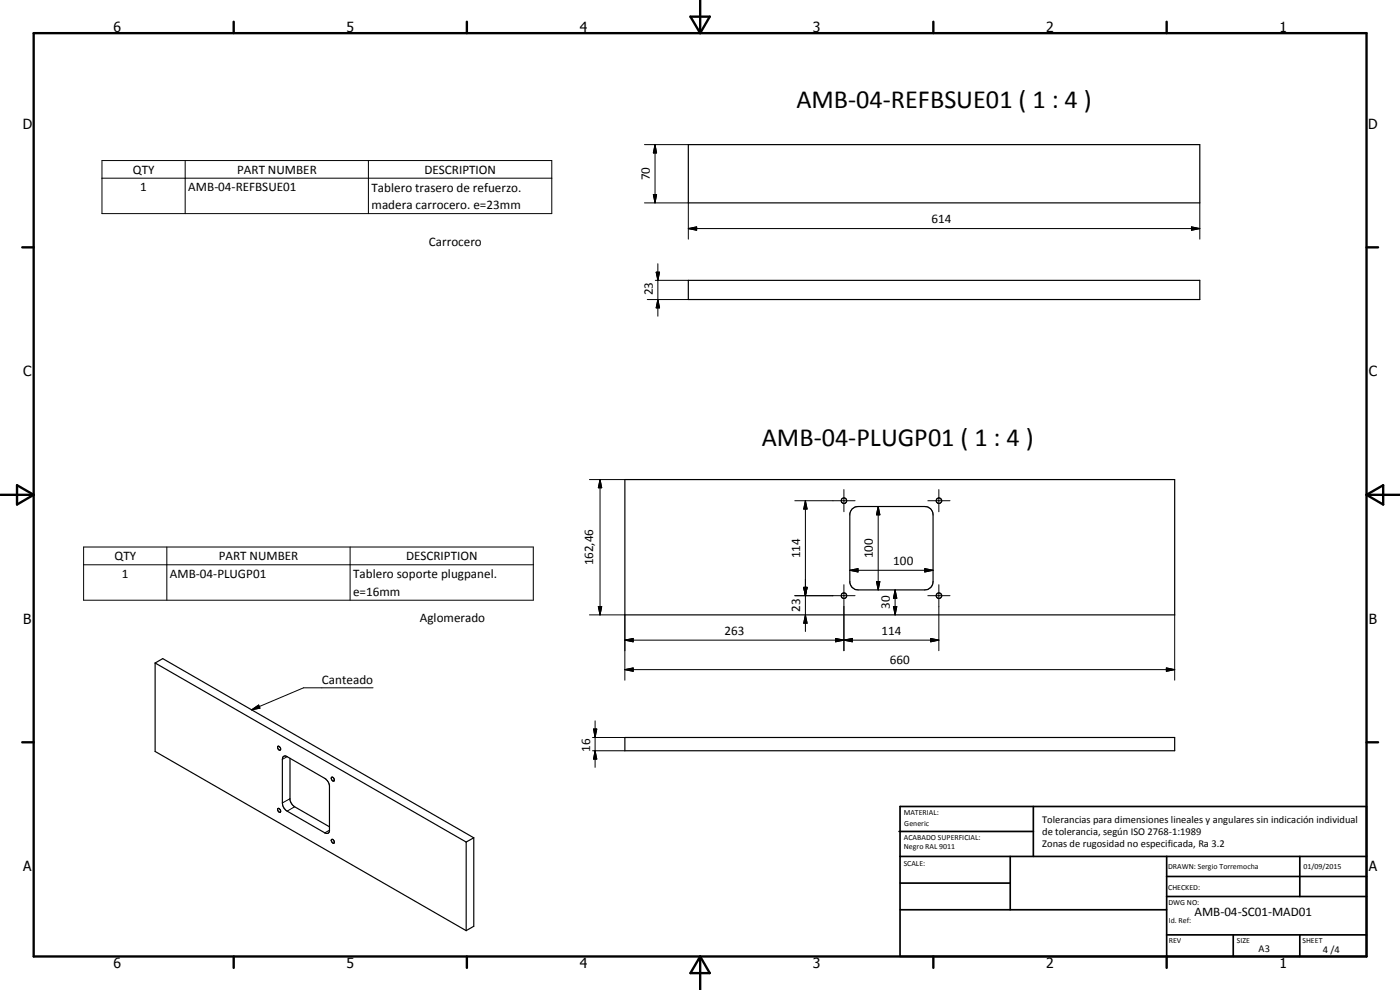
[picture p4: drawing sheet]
<svg xmlns="http://www.w3.org/2000/svg" width="420mm" height="297mm" viewBox="0 0 420 297" stroke-linecap="round" stroke-linejoin="round" font-family="sans-serif">
<g fill="none" stroke="#000" stroke-width=".35">
<path d="M206.6 43.4h153.5v17.5h-153.5zM206.6 84.1h153.5v5.8h-153.5zM187.5 143.9h165v40.6h-165zM255.6 152.8l.9-.6 1-.2h20a2.44 2.44 0 0 1 2.5 2.5v20a2.44 2.44 0 0 1-2.5 2.5h-20a2.48 2.48 0 0 1-2.5-2.2v-20.7zM46.6 198.9v26.6l93.3 53.7M46.6 198.9l2.2-1.3 93.4 53.8M46.6 198.9l93.3 53.7M83.4 223.9a.68 .68 0 0 1 .7 .4 .68 .68 0 0 1-.1 .8l-.5-.4zM84.9 227.1l.6-.3 .7 .2 11.3 6.6 1.1 1.1 .3 1v13.6a.86 .86 0 0 1-1.4 .6l-11.3-6.5a3 3 0 0 1-1.5-2.5v-13.1zM87 227.5v12.4l.3 .9 1.1 1.3 10.5 6M99.6 233.2a.81 .81 0 0 1 .6 1.2 .76 .76 0 0 1-.6-1.2zM187.5 221.3h165v4h-165z"/>
<path d="M83.4 242.6a.67 .67 0 0 1 .7 .4 .67 .67 0 0 1-.1 .8l-.5-.4zM99.5 251.9a.68 .68 0 0 1 .7 .3 .68 .68 0 0 1-.1 .8h-.1a.85 .85 0 0 1-.5-1.1zM139.9 252.6v26.6M142.2 251.4v26.5l-2.3 1.3M142.2 251.4l-2.3 1.2"/>
<circle cx="253.3" cy="150.2" r=".83"/>
<circle cx="281.8" cy="150.2" r=".83"/>
<circle cx="253.3" cy="178.7" r=".84"/>
<circle cx="281.8" cy="178.7" r=".82"/>
</g>
<g fill="none" stroke="#000" stroke-width=".3">
<path d="M30.6 48.2h135v15.9h-135zM30.6 53.5h135M55.6 48.2v15.9M110.6 48.2v15.9M193.4 43.4h13.2M196.1 58.4h1l-.5 2.5zM196.6 43.4l.5 2.5h-1zM196.6 43.4v17.5M193.4 60.9h13.2v10.9M197.4 79.1v15.8M206.6 68.6l2.5-.5v1zM206.6 68.6h153.5"/>
<path d="M357.6 68.1l2.5 .5-2.5 .5zM360.1 60.9v10.9M194.3 89.9h12.3M196.7 84.1h9.9M196.9 81.7h1l-.5 2.4zM197.4 89.9l.5 2.5h-1zM176.9 143.9h10.6M180.1 143.9l.5 2.4h-1zM180.1 143.9v40.6M238.5 150.2h18.1M241.7 150.2l.5 2.5h-1zM241.7 150.2v39.3"/>
<path d="M253.3 146.9v6.6M263.6 152l.5 2.5h-1.1zM263.6 152v25M278.5 150.2h6.6M281.8 146.9v6.6M25.1 164.1h135v16h-135zM25.1 169.5h135M50.1 164.1v16M105.1 164.1v16M238.5 178.7h18.1M241.2 176.2h1l-.5 2.5zM253.3 175.4v19.8"/>
<path d="M255 171.1l2.5-.5v1zM255 171.1h25M263 174.5h1.1l-.5 2.5zM268.6 177l.5 2.5h-1zM268.6 177v7.5M277.5 170.6l2.5 .5-2.5 .5zM278.5 178.7h6.6M281.8 175.4v19.8M176.9 184.5h10.6v19.6M179.6 182h1l-.5 2.5zM187.5 192.1l2.5-.5v1zM187.5 192.1h94.3"/>
<path d="M241.7 184.5l.5 2.5h-1zM250.8 191.6l2.5 .5-2.5 .5zM253.3 192.1l2.5-.5v1zM268.1 182h1l-.5 2.5zM279.3 191.6l2.5 .5-2.5 .5zM352.5 184.5v19.6M75.5 213l2.1-1.5 .4 1zM112 206.4h-20.9l-15.6 6.6M178.1 218.7h1l-.5 2.6zM178.6 216.3v14M187.5 200.9l2.5-.5v1zM187.5 200.9h165"/>
<path d="M350 200.4l2.5 .5-2.5 .5zM86.2 227l-1.5 .8M87 239.6l-2.3 1.3M177.8 221.3h9.7M177.8 225.3h9.7M178.6 225.3l.5 2.5h-1zM88.4 242.1l-2.2 1.3M98.9 249.1l-1.4 .8"/>
</g>
<g fill="none" stroke="#000" stroke-width=".71">
<path d="M10.1 9.9h400v277.1h-400zM70.1 6.5v3.4M140.1 6.5v3.4M207.2 5h5.8l-2.9 4.9zM210.1 0v9.9M280.1 6.5v3.4M350.1 6.5v3.4M6.7 74.2h3.4M410.1 74.2h3.5M.1 148.5h10M5.1 145.6l5 2.9-5 2.9zM410.1 148.5h10"/>
<path d="M410.1 148.5l5-2.9v5.8zM6.7 222.7h3.4M410.1 222.7h3.5M70.1 287v3.4M140.1 287v3.4M210.1 287v10M210.1 287l2.9 5h-5.8zM280.1 287v3.4M350.1 287v3.4"/>
</g>
<g fill="none" stroke="#000" stroke-width=".51">
<path d="M269.8 249.5h40.3M270.1 242h140v45h-140zM270.1 257h140M303.2 257v16M310.1 242v15M350.1 257v30M390.1 257v12M270.1 265h33.1M270.1 273h80M350.1 269h60M350.1 263h60M350.1 280.5h60"/>
<path d="M370.1 280.5v6.5M390.1 280.5v6.5"/>
</g>
<g fill="#000">
<path d="M196.1 58.4h1l-.5 2.5zM196.6 43.4l.5 2.5h-1zM206.6 68.6l2.5-.5v1zM357.6 68.1l2.5 .5-2.5 .5zM196.9 81.7h1l-.5 2.4zM197.4 89.9l.5 2.5h-1zM180.1 143.9l.5 2.4h-1zM241.7 150.2l.5 2.5h-1zM263.6 152l.5 2.5h-1.1zM241.2 176.2h1l-.5 2.5zM255 171.1l2.5-.5v1zM263 174.5h1.1l-.5 2.5z"/>
<path d="M268.6 177l.5 2.5h-1zM277.5 170.6l2.5 .5-2.5 .5zM179.6 182h1l-.5 2.5zM187.5 192.1l2.5-.5v1zM241.7 184.5l.5 2.5h-1zM250.8 191.6l2.5 .5-2.5 .5zM253.3 192.1l2.5-.5v1zM268.1 182h1l-.5 2.5zM279.3 191.6l2.5 .5-2.5 .5zM75.5 213l2.1-1.5 .4 1zM178.1 218.7h1l-.5 2.6zM187.5 200.9l2.5-.5v1z"/>
<path d="M350 200.4l2.5 .5-2.5 .5zM178.6 225.3l.5 2.5h-1z"/>
</g>
<g font-size="7.9">
<text x="239" y="32.3">AMB-04-REFBSUE01 ( 1 : 4 )</text>
<text x="228.6" y="133.7">AMB-04-PLUGP01 ( 1 : 4 )</text>
</g>
<g font-size="4.2">
<text x="34" y="9.6">6</text>
<text x="104" y="9.6">5</text>
<text x="174" y="9.6">4</text>
<text x="244" y="9.6">3</text>
<text x="314" y="9.6">2</text>
<text x="384" y="9.6">1</text>
<text x="6.8" y="38.7">D</text>
<text x="410.6" y="38.7">D</text>
<text x="7" y="112.9">C</text>
<text x="410.8" y="112.9">C</text>
<text x="7" y="187.1">B</text>
<text x="410.8" y="187.1">B</text>
<text x="7" y="261.4">A</text>
<text x="410.8" y="261.4">A</text>
<text x="34" y="290.4">6</text>
<text x="104" y="290.4">5</text>
<text x="174" y="290.4">4</text>
<text x="244" y="290.4">3</text>
<text x="314" y="290.4">2</text>
<text x="384" y="290.4">1</text>
</g>
<g font-size="3.9">
<text x="39.9" y="52.1">QTY</text>
<text x="71.2" y="52.1">PART NUMBER</text>
<text x="127.4" y="52.1">DESCRIPTION</text>
<text x="42.1" y="57.4">1</text>
<text x="56.5" y="57.4">AMB-04-REFBSUE01</text>
<text x="111.5" y="57.5">Tablero trasero de refuerzo.</text>
<text x="195.1" y="54.1" transform="rotate(-90 195.1 54.1)">70</text>
<text x="111.5" y="62.8">madera carrocero. e=23mm</text>
<text x="279.6" y="67">614</text>
<text x="128.7" y="73.9">Carrocero</text>
<text x="195.9" y="88.6" transform="rotate(-90 195.9 88.6)">23</text>
<text x="240.2" y="167.5" transform="rotate(-90 240.2 167.5)">114</text>
<text x="262" y="167.5" transform="rotate(-90 262 167.5)">100</text>
<text x="34.4" y="168.1">QTY</text>
<text x="36.6" y="173.4">1</text>
<text x="51" y="173.4">AMB-04-PLUGP01</text>
<text x="65.6" y="168.1">PART NUMBER</text>
<text x="106" y="173.4">Tablero soporte plugpanel.</text>
<text x="121.9" y="168.1">DESCRIPTION</text>
<text x="178" y="169.7" transform="rotate(-90 178 169.7)">162,46</text>
<text x="268.1" y="169.5">100</text>
<text x="106" y="178.8">e=16mm</text>
<text x="240.1" y="183.6" transform="rotate(-90 240.1 183.6)">23</text>
<text x="267.1" y="182.8" transform="rotate(-90 267.1 182.8)">30</text>
<text x="126" y="186.6">Aglomerado</text>
<text x="217.4" y="190.5">263</text>
<text x="264.5" y="190.5">114</text>
<text x="267" y="199.3">660</text>
<text x="96.6" y="205.3">Canteado</text>
<text x="177.1" y="225.6" transform="rotate(-90 177.1 225.6)">16</text>
<text x="358.5" y="275">AMB-04-SC01-MAD01</text>
</g>
<g font-size="3.1">
<text x="312.7" y="246.8">Tolerancias para dimensiones lineales y angulares sin indicación individual</text>
<text x="312.7" y="250.4">de tolerancia, según ISO 2768-1:1989</text>
<text x="312.7" y="254">Zonas de rugosidad no especificada, Ra 3.2</text>
<text x="377.7" y="285.6">A3</text>
<text x="397" y="285.9">4 /4</text>
</g>
<g font-size="2.4">
<text x="271.2" y="244.4">MATERIAL:</text>
<text x="271.3" y="252">ACABADO SUPERFICIAL:</text>
<text x="271.4" y="247.9">Generic</text>
<text x="271.3" y="254.6">Negro RAL 9011</text>
<text x="271.2" y="259.7">SCALE:</text>
<text x="350.6" y="260.8">DRAWN: Sergio Torremocha</text>
<text x="391.2" y="260.6">01/09/2015</text>
<text x="350.6" y="267">CHECKED:</text>
<text x="350.6" y="271.4">DWG NO:</text>
<text x="350.8" y="276.9">Id. Ref:</text>
<text x="350.8" y="282.8">REV</text>
<text x="371.2" y="282.9">SIZE</text>
<text x="390.9" y="282.9">SHEET</text>
</g>
</svg>
